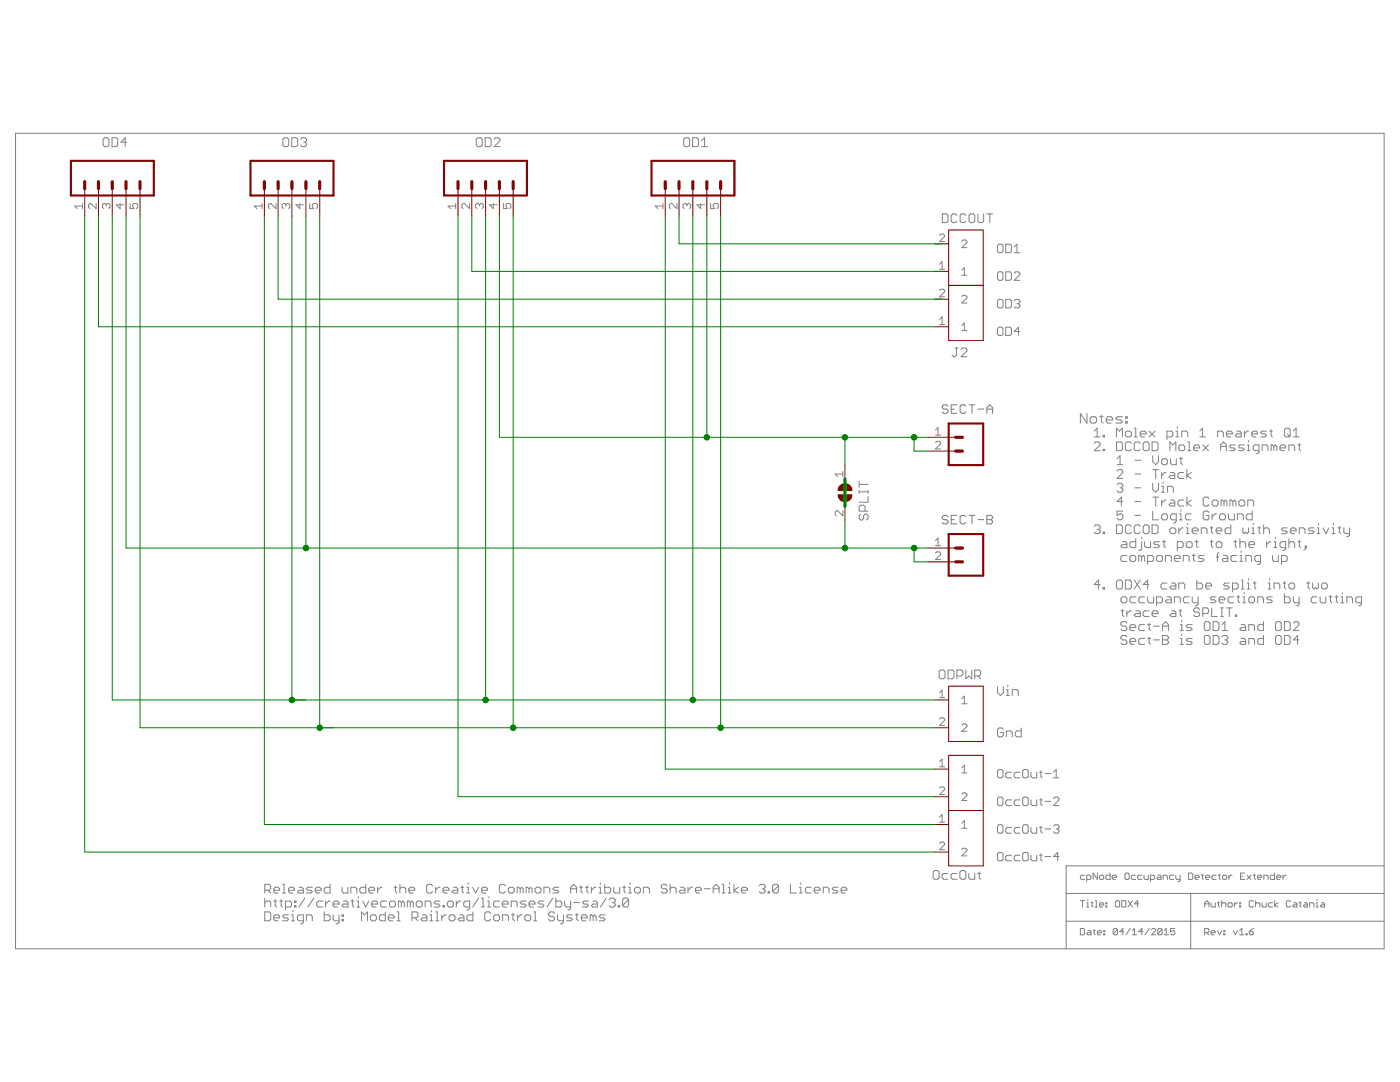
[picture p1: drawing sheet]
<?xml version="1.0" encoding="utf-8"?>
<!DOCTYPE eagle SYSTEM "eagle.dtd">
<!--
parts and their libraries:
SparkFun-Connectors: Licensing: CC v3.0 Share-Alike You are welcome to use this library for commercial purposes.
-->
<eagle version="6.5.0">
<drawing>
<settings>
<setting alwaysvectorfont="yes"/>
<setting verticaltext="up"/>
</settings>
<grid distance="0.1" unitdist="inch" unit="inch" style="lines" multiple="1" display="no" altdistance="0.01" altunitdist="inch" altunit="inch"/>
<schematic xreflabel="%F%N/%S.%C%R" xrefpart="/%S.%C%R">
<libraries>
<library name="Connector">
<symbols>
<symbol name="SCREW-TERMINAL-2P">
<wire x1="-2.54" y1="5.08" x2="3.81" y2="5.08" width="0.1524" layer="94"/>
<wire x1="3.81" y1="5.08" x2="3.81" y2="-5.08" width="0.1524" layer="94"/>
<wire x1="3.81" y1="-5.08" x2="-2.54" y2="-5.08" width="0.1524" layer="94"/>
<wire x1="-2.54" y1="-5.08" x2="-2.54" y2="5.08" width="0.1524" layer="94"/>
<text x="-2.54" y="8.89" size="1.778" layer="95" ratio="10">&gt;NAME</text>
<text x="-2.54" y="6.35" size="1.778" layer="96" ratio="10">&gt;VALUE</text>
<pin name="1" x="6.35" y="2.54" length="short" rot="R180"/>
<pin name="2" x="6.35" y="-2.54" length="short" rot="R180"/>
</symbol>
</symbols>
<devicesets>
<deviceset name="SCREW-TERMINAL-2P" prefix="J" uservalue="yes">
<gates>
<gate name="G$1" symbol="SCREW-TERMINAL-2P" x="0" y="0"/>
</gates>
<devices>
<device name="" package="2P-3.36">
<connects>
<connect gate="G$1" pin="1" pad="1"/>
<connect gate="G$1" pin="2" pad="2"/>
</connects>
<technologies>
<technology name=""/>
</technologies>
</device>
</devices>
</deviceset>
</devicesets>
</library>
<library name="SparkFun">
<symbols>
<symbol name="M05">
<wire x1="3.81" y1="-7.62" x2="-2.54" y2="-7.62" width="0.4064" layer="94"/>
<wire x1="1.27" y1="0" x2="2.54" y2="0" width="0.6096" layer="94"/>
<wire x1="1.27" y1="-2.54" x2="2.54" y2="-2.54" width="0.6096" layer="94"/>
<wire x1="1.27" y1="-5.08" x2="2.54" y2="-5.08" width="0.6096" layer="94"/>
<wire x1="-2.54" y1="7.62" x2="-2.54" y2="-7.62" width="0.4064" layer="94"/>
<wire x1="3.81" y1="-7.62" x2="3.81" y2="7.62" width="0.4064" layer="94"/>
<wire x1="-2.54" y1="7.62" x2="3.81" y2="7.62" width="0.4064" layer="94"/>
<wire x1="1.27" y1="5.08" x2="2.54" y2="5.08" width="0.6096" layer="94"/>
<wire x1="1.27" y1="2.54" x2="2.54" y2="2.54" width="0.6096" layer="94"/>
<text x="-2.54" y="-10.16" size="1.778" layer="96">&gt;VALUE</text>
<text x="-2.54" y="8.382" size="1.778" layer="95">&gt;NAME</text>
<pin name="1" x="7.62" y="-5.08" visible="pad" length="middle" direction="pas" swaplevel="1" rot="R180"/>
<pin name="2" x="7.62" y="-2.54" visible="pad" length="middle" direction="pas" swaplevel="1" rot="R180"/>
<pin name="3" x="7.62" y="0" visible="pad" length="middle" direction="pas" swaplevel="1" rot="R180"/>
<pin name="4" x="7.62" y="2.54" visible="pad" length="middle" direction="pas" swaplevel="1" rot="R180"/>
<pin name="5" x="7.62" y="5.08" visible="pad" length="middle" direction="pas" swaplevel="1" rot="R180"/>
</symbol>
<symbol name="CREATIVE_COMMONS">
<text x="0" y="5.08" size="1.778" layer="95">Released under the Creative Commons Attribution Share-Alike 3.0 License</text>
<text x="0" y="2.54" size="1.778" layer="95">http://creativecommons.org/licenses/by-sa/3.0</text>
<text x="0" y="0" size="1.778" layer="95">Design by:</text>
</symbol>
</symbols>
<devicesets>
<deviceset name="M05" prefix="JP" uservalue="yes">
<gates>
<gate name="G$1" symbol="M05" x="-2.54" y="0"/>
</gates>
<devices>
<device name="PTH" package="1X05">
<connects>
<connect gate="G$1" pin="1" pad="1"/>
<connect gate="G$1" pin="2" pad="2"/>
<connect gate="G$1" pin="3" pad="3"/>
<connect gate="G$1" pin="4" pad="4"/>
<connect gate="G$1" pin="5" pad="5"/>
</connects>
<technologies>
<technology name=""/>
</technologies>
</device>
<device name="1.27MM" package="1X05-1.27MM">
<connects>
<connect gate="G$1" pin="1" pad="1"/>
<connect gate="G$1" pin="2" pad="2"/>
<connect gate="G$1" pin="3" pad="3"/>
<connect gate="G$1" pin="4" pad="4"/>
<connect gate="G$1" pin="5" pad="5"/>
</connects>
<technologies>
<technology name=""/>
</technologies>
</device>
<device name="LOCK" package="1X05_LOCK">
<connects>
<connect gate="G$1" pin="1" pad="1"/>
<connect gate="G$1" pin="2" pad="2"/>
<connect gate="G$1" pin="3" pad="3"/>
<connect gate="G$1" pin="4" pad="4"/>
<connect gate="G$1" pin="5" pad="5"/>
</connects>
<technologies>
<technology name=""/>
</technologies>
</device>
<device name="LOCK_LONGPADS" package="1X05_LOCK_LONGPADS">
<connects>
<connect gate="G$1" pin="1" pad="1"/>
<connect gate="G$1" pin="2" pad="2"/>
<connect gate="G$1" pin="3" pad="3"/>
<connect gate="G$1" pin="4" pad="4"/>
<connect gate="G$1" pin="5" pad="5"/>
</connects>
<technologies>
<technology name=""/>
</technologies>
</device>
<device name="PTH_LONGPADS" package="1X05_LONGPADS">
<connects>
<connect gate="G$1" pin="1" pad="1"/>
<connect gate="G$1" pin="2" pad="2"/>
<connect gate="G$1" pin="3" pad="3"/>
<connect gate="G$1" pin="4" pad="4"/>
<connect gate="G$1" pin="5" pad="5"/>
</connects>
<technologies>
<technology name=""/>
</technologies>
</device>
<device name="SMD" package="1X05-1MM">
<connects>
<connect gate="G$1" pin="1" pad="1"/>
<connect gate="G$1" pin="2" pad="2"/>
<connect gate="G$1" pin="3" pad="3"/>
<connect gate="G$1" pin="4" pad="4"/>
<connect gate="G$1" pin="5" pad="5"/>
</connects>
<technologies>
<technology name=""/>
</technologies>
</device>
<device name="SMD2" package="1X05-1MM-RA">
<connects>
<connect gate="G$1" pin="1" pad="1"/>
<connect gate="G$1" pin="2" pad="2"/>
<connect gate="G$1" pin="3" pad="3"/>
<connect gate="G$1" pin="4" pad="4"/>
<connect gate="G$1" pin="5" pad="5"/>
</connects>
<technologies>
<technology name=""/>
</technologies>
</device>
</devices>
</deviceset>
<deviceset name="CREATIVE_COMMONS">
<gates>
<gate name="G$1" symbol="CREATIVE_COMMONS" x="0" y="0"/>
</gates>
<devices>
<device name="" package="CREATIVE_COMMONS">
<technologies>
<technology name=""/>
</technologies>
</device>
</devices>
</deviceset>
</devicesets>
</library>
<library name="SparkFun-Connectors">
<symbols>
<symbol name="M02">
<wire x1="3.81" y1="-2.54" x2="-2.54" y2="-2.54" width="0.4064" layer="94"/>
<wire x1="1.27" y1="2.54" x2="2.54" y2="2.54" width="0.6096" layer="94"/>
<wire x1="1.27" y1="0" x2="2.54" y2="0" width="0.6096" layer="94"/>
<wire x1="-2.54" y1="5.08" x2="-2.54" y2="-2.54" width="0.4064" layer="94"/>
<wire x1="3.81" y1="-2.54" x2="3.81" y2="5.08" width="0.4064" layer="94"/>
<wire x1="-2.54" y1="5.08" x2="3.81" y2="5.08" width="0.4064" layer="94"/>
<text x="-2.54" y="-5.08" size="1.778" layer="96">&gt;VALUE</text>
<text x="-2.54" y="5.842" size="1.778" layer="95">&gt;NAME</text>
<pin name="1" x="7.62" y="0" visible="pad" length="middle" direction="pas" swaplevel="1" rot="R180"/>
<pin name="2" x="7.62" y="2.54" visible="pad" length="middle" direction="pas" swaplevel="1" rot="R180"/>
</symbol>
</symbols>
<devicesets>
<deviceset name="M02" prefix="JP">
<gates>
<gate name="G$1" symbol="M02" x="-2.54" y="0"/>
</gates>
<devices>
<device name="PTH" package="1X02">
<connects>
<connect gate="G$1" pin="1" pad="1"/>
<connect gate="G$1" pin="2" pad="2"/>
</connects>
<technologies>
<technology name=""/>
</technologies>
</device>
<device name="POLAR" package="MOLEX-1X2">
<connects>
<connect gate="G$1" pin="1" pad="1"/>
<connect gate="G$1" pin="2" pad="2"/>
</connects>
<technologies>
<technology name=""/>
</technologies>
</device>
<device name="3.5MM" package="SCREWTERMINAL-3.5MM-2">
<connects>
<connect gate="G$1" pin="1" pad="1"/>
<connect gate="G$1" pin="2" pad="2"/>
</connects>
<technologies>
<technology name=""/>
</technologies>
</device>
<device name="-JST-2MM-SMT" package="JST-2-SMD">
<connects>
<connect gate="G$1" pin="1" pad="2"/>
<connect gate="G$1" pin="2" pad="1"/>
</connects>
<technologies>
<technology name="">
<attribute name="PROD_ID" value="CONN-08352"/>
</technology>
</technologies>
</device>
<device name="PTH2" package="1X02_BIG">
<connects>
<connect gate="G$1" pin="1" pad="P$1"/>
<connect gate="G$1" pin="2" pad="P$2"/>
</connects>
<technologies>
<technology name=""/>
</technologies>
</device>
<device name="4UCON-15767" package="JST-2-SMD-VERT">
<connects>
<connect gate="G$1" pin="1" pad="GND"/>
<connect gate="G$1" pin="2" pad="VCC"/>
</connects>
<technologies>
<technology name=""/>
</technologies>
</device>
<device name="ROCKER" package="R_SW_TH">
<connects>
<connect gate="G$1" pin="1" pad="P$3"/>
<connect gate="G$1" pin="2" pad="P$4"/>
</connects>
<technologies>
<technology name=""/>
</technologies>
</device>
<device name="5MM" package="SCREWTERMINAL-5MM-2">
<connects>
<connect gate="G$1" pin="1" pad="1"/>
<connect gate="G$1" pin="2" pad="2"/>
</connects>
<technologies>
<technology name=""/>
</technologies>
</device>
<device name="LOCK" package="1X02_LOCK">
<connects>
<connect gate="G$1" pin="1" pad="1"/>
<connect gate="G$1" pin="2" pad="2"/>
</connects>
<technologies>
<technology name=""/>
</technologies>
</device>
<device name="POLAR_LOCK" package="MOLEX-1X2_LOCK">
<connects>
<connect gate="G$1" pin="1" pad="1"/>
<connect gate="G$1" pin="2" pad="2"/>
</connects>
<technologies>
<technology name=""/>
</technologies>
</device>
<device name="LOCK_LONGPADS" package="1X02_LOCK_LONGPADS">
<connects>
<connect gate="G$1" pin="1" pad="1"/>
<connect gate="G$1" pin="2" pad="2"/>
</connects>
<technologies>
<technology name=""/>
</technologies>
</device>
<device name="3.5MM_LOCK" package="SCREWTERMINAL-3.5MM-2_LOCK">
<connects>
<connect gate="G$1" pin="1" pad="1"/>
<connect gate="G$1" pin="2" pad="2"/>
</connects>
<technologies>
<technology name=""/>
</technologies>
</device>
<device name="PTH3" package="1X02_LONGPADS">
<connects>
<connect gate="G$1" pin="1" pad="1"/>
<connect gate="G$1" pin="2" pad="2"/>
</connects>
<technologies>
<technology name=""/>
</technologies>
</device>
<device name="1X02_NO_SILK" package="1X02_NO_SILK">
<connects>
<connect gate="G$1" pin="1" pad="1"/>
<connect gate="G$1" pin="2" pad="2"/>
</connects>
<technologies>
<technology name=""/>
</technologies>
</device>
<device name="JST-PTH-2" package="JST-2-PTH">
<connects>
<connect gate="G$1" pin="1" pad="1"/>
<connect gate="G$1" pin="2" pad="2"/>
</connects>
<technologies>
<technology name="">
<attribute name="SKU" value="PRT-09914" constant="no"/>
</technology>
</technologies>
</device>
<device name="PTH4" package="1X02_XTRA_BIG">
<connects>
<connect gate="G$1" pin="1" pad="1"/>
<connect gate="G$1" pin="2" pad="2"/>
</connects>
<technologies>
<technology name=""/>
</technologies>
</device>
<device name="POGO_PIN_HOLES_ONLY" package="1X02_PP_HOLES_ONLY">
<connects>
<connect gate="G$1" pin="1" pad="1"/>
<connect gate="G$1" pin="2" pad="2"/>
</connects>
<technologies>
<technology name=""/>
</technologies>
</device>
<device name="3.5MM-NO_SILK" package="SCREWTERMINAL-3.5MM-2-NS">
<connects>
<connect gate="G$1" pin="1" pad="1"/>
<connect gate="G$1" pin="2" pad="2"/>
</connects>
<technologies>
<technology name=""/>
</technologies>
</device>
<device name="-JST-2-PTH-NO_SILK" package="JST-2-PTH-NS">
<connects>
<connect gate="G$1" pin="1" pad="1"/>
<connect gate="G$1" pin="2" pad="2"/>
</connects>
<technologies>
<technology name=""/>
</technologies>
</device>
<device name="JST-PTH-2-KIT" package="JST-2-PTH-KIT">
<connects>
<connect gate="G$1" pin="1" pad="1"/>
<connect gate="G$1" pin="2" pad="2"/>
</connects>
<technologies>
<technology name=""/>
</technologies>
</device>
<device name="SPRING-2.54-RA" package="SPRINGTERMINAL-2.54MM-2">
<connects>
<connect gate="G$1" pin="1" pad="1"/>
<connect gate="G$1" pin="2" pad="2"/>
</connects>
<technologies>
<technology name=""/>
</technologies>
</device>
<device name="2.54MM_SCREWTERM" package="1X02_2.54_SCREWTERM">
<connects>
<connect gate="G$1" pin="1" pad="P1"/>
<connect gate="G$1" pin="2" pad="P2"/>
</connects>
<technologies>
<technology name=""/>
</technologies>
</device>
<device name="JST-PTH-VERT" package="JST-2-PTH-VERT">
<connects>
<connect gate="G$1" pin="1" pad="1"/>
<connect gate="G$1" pin="2" pad="2"/>
</connects>
<technologies>
<technology name=""/>
</technologies>
</device>
</devices>
</deviceset>
</devicesets>
</library>
<library name="jumper">
<symbols>
<symbol name="SJ">
<wire x1="0.381" y1="0.635" x2="0.381" y2="-0.635" width="1.27" layer="94" curve="-180" cap="flat"/>
<wire x1="-0.381" y1="-0.635" x2="-0.381" y2="0.635" width="1.27" layer="94" curve="-180" cap="flat"/>
<wire x1="2.54" y1="0" x2="1.651" y2="0" width="0.1524" layer="94"/>
<wire x1="-2.54" y1="0" x2="-1.651" y2="0" width="0.1524" layer="94"/>
<text x="-2.54" y="2.54" size="1.778" layer="95">&gt;NAME</text>
<text x="-2.54" y="-3.81" size="1.778" layer="96">&gt;VALUE</text>
<pin name="2" x="5.08" y="0" visible="pad" length="short" direction="pas" swaplevel="1" rot="R180"/>
<pin name="1" x="-5.08" y="0" visible="pad" length="short" direction="pas" swaplevel="1"/>
</symbol>
</symbols>
<devicesets>
<deviceset name="SJ" prefix="SJ" uservalue="yes">
<gates>
<gate name="1" symbol="SJ" x="0" y="0"/>
</gates>
<devices>
<device name="" package="SJ">
<connects>
<connect gate="1" pin="1" pad="1"/>
<connect gate="1" pin="2" pad="2"/>
</connects>
<technologies>
<technology name=""/>
</technologies>
</device>
<device name="W" package="SJW">
<connects>
<connect gate="1" pin="1" pad="1"/>
<connect gate="1" pin="2" pad="2"/>
</connects>
<technologies>
<technology name=""/>
</technologies>
</device>
</devices>
</deviceset>
</devicesets>
</library>
</libraries>
<attributes>
</attributes>
<variantdefs>
</variantdefs>
<classes>
<class number="0" name="default" width="0" drill="0">
</class>
</classes>
<parts>
<part name="ODPWR" library="Connector" deviceset="SCREW-TERMINAL-2P" device=""/>
<part name="ODXPWR1" library="Connector" deviceset="SCREW-TERMINAL-2P" device=""/>
<part name="ODXPWR2" library="Connector" deviceset="SCREW-TERMINAL-2P" device=""/>
<part name="OD3" library="SparkFun" deviceset="M05" device="PTH_LONGPADS"/>
<part name="OD2" library="SparkFun" deviceset="M05" device="PTH_LONGPADS"/>
<part name="OD1" library="SparkFun" deviceset="M05" device="PTH_LONGPADS"/>
<part name="U$1" library="SparkFun" deviceset="CREATIVE_COMMONS" device=""/>
<part name="OD4" library="SparkFun" deviceset="M05" device="PTH_LONGPADS"/>
<part name="DCCOUT" library="Connector" deviceset="SCREW-TERMINAL-2P" device=""/>
<part name="J2" library="Connector" deviceset="SCREW-TERMINAL-2P" device=""/>
<part name="SECT-A" library="SparkFun-Connectors" deviceset="M02" device="5MM"/>
<part name="SPLIT" library="jumper" deviceset="SJ" device="W"/>
<part name="SECT-B" library="SparkFun-Connectors" deviceset="M02" device="5MM"/>
</parts>
<sheets>
<sheet>
<plain>
<wire x1="0" y1="0" x2="193.04" y2="0" width="0.1524" layer="97"/>
<wire x1="193.04" y1="0" x2="215.9" y2="0" width="0.1524" layer="97"/>
<wire x1="215.9" y1="0" x2="251.46" y2="0" width="0.1524" layer="97"/>
<wire x1="251.46" y1="5.08" x2="251.46" y2="10.16" width="0.1524" layer="97"/>
<wire x1="251.46" y1="10.16" x2="251.46" y2="15.24" width="0.1524" layer="97"/>
<wire x1="251.46" y1="15.24" x2="251.46" y2="149.86" width="0.1524" layer="97"/>
<wire x1="251.46" y1="149.86" x2="0" y2="149.86" width="0.1524" layer="97"/>
<wire x1="0" y1="149.86" x2="0" y2="0" width="0.1524" layer="97"/>
<wire x1="251.46" y1="15.24" x2="193.04" y2="15.24" width="0.1524" layer="97"/>
<wire x1="193.04" y1="10.16" x2="215.9" y2="10.16" width="0.1524" layer="97"/>
<wire x1="215.9" y1="10.16" x2="251.46" y2="10.16" width="0.1524" layer="97"/>
<wire x1="193.04" y1="5.08" x2="215.9" y2="5.08" width="0.1524" layer="97"/>
<wire x1="215.9" y1="5.08" x2="251.46" y2="5.08" width="0.1524" layer="97"/>
<wire x1="251.46" y1="5.08" x2="251.46" y2="0" width="0.1524" layer="97"/>
<wire x1="215.9" y1="10.16" x2="215.9" y2="5.08" width="0.1524" layer="97"/>
<wire x1="193.04" y1="15.24" x2="193.04" y2="10.16" width="0.1524" layer="97"/>
<wire x1="193.04" y1="10.16" x2="193.04" y2="5.08" width="0.1524" layer="97"/>
<wire x1="193.04" y1="5.08" x2="193.04" y2="0" width="0.1524" layer="97"/>
<wire x1="215.9" y1="5.08" x2="215.9" y2="0" width="0.1524" layer="97"/>
<text x="218.44" y="2.54" size="1.27" layer="97" font="vector">Rev: v1.6</text>
<text x="195.58" y="2.54" size="1.27" layer="97" font="vector">Date: 04/14/2015</text>
<text x="195.58" y="7.62" size="1.27" layer="97" font="vector">Title: ODX4</text>
<text x="195.58" y="12.7" size="1.27" layer="97" font="vector">cpNode Occupancy Detector Extender</text>
<text x="218.44" y="7.62" size="1.27" layer="97" font="vector">Author: Chuck Catania</text>
<text x="180.34" y="48.26" size="1.778" layer="95" rot="MR180">Vin</text>
<text x="180.34" y="40.64" size="1.778" layer="95" rot="MR180">Gnd</text>
<text x="180.34" y="33.02" size="1.6764" layer="95" rot="MR180">OccOut-1 </text>
<text x="180.34" y="27.94" size="1.6764" layer="95" rot="MR180">OccOut-2 </text>
<text x="180.34" y="22.86" size="1.6764" layer="95" rot="MR180">OccOut-3 </text>
<text x="200.66" y="78.74" size="1.778" layer="97"> 5 - Logic Ground</text>
<text x="200.66" y="81.28" size="1.778" layer="97"> 4 - Track Common</text>
<text x="200.66" y="83.82" size="1.778" layer="97"> 3 - Vin</text>
<text x="200.66" y="86.36" size="1.778" layer="97"> 2 - Track</text>
<text x="200.66" y="88.9" size="1.778" layer="97"> 1 - Vout</text>
<text x="198.12" y="91.44" size="1.778" layer="97">2. DCCOD Molex Assignment</text>
<text x="195.58" y="96.52" size="1.9304" layer="97">Notes:</text>
<text x="198.12" y="76.2" size="1.778" layer="97">3. DCCOD oriented with sensivity </text>
<text x="198.12" y="73.66" size="1.778" layer="97">   adjust pot to the right,</text>
<text x="198.12" y="71.12" size="1.778" layer="97">   components facing up</text>
<text x="177.8" y="12.7" size="1.778" layer="97" font="vector" ratio="10" rot="MR0">OccOut</text>
<text x="180.34" y="129.54" size="1.6764" layer="95" rot="MR180">OD1</text>
<text x="180.34" y="124.46" size="1.6764" layer="95" rot="MR180">OD2</text>
<text x="180.34" y="119.38" size="1.6764" layer="95" rot="MR180">OD3</text>
<text x="63.5" y="5.08" size="1.778" layer="97">Model Railroad Control Systems</text>
<text x="180.34" y="114.3" size="1.6764" layer="95" rot="MR180">OD4</text>
<text x="180.34" y="17.78" size="1.6764" layer="95" rot="MR180">OccOut-4 </text>
<text x="198.12" y="93.98" size="1.778" layer="97">1. Molex pin 1 nearest Q1</text>
<text x="198.12" y="66.04" size="1.778" layer="97">4. ODX4 can be split into two</text>
<text x="198.12" y="63.5" size="1.778" layer="97">   occupancy sections by cutting </text>
<text x="198.12" y="60.96" size="1.778" layer="97">   trace at SPLIT.</text>
<text x="198.12" y="58.42" size="1.778" layer="97">   Sect-A is OD1 and OD2</text>
<text x="198.12" y="55.88" size="1.778" layer="97">   Sect-B is OD3 and OD4</text>
</plain>
<instances>
<instance part="ODPWR" gate="G$1" x="175.26" y="43.18" smashed="yes" rot="MR0">
<attribute name="NAME" x="177.8" y="49.53" size="1.778" layer="95" font="vector" ratio="10" rot="MR0"/>
<attribute name="VALUE" x="177.8" y="49.53" size="1.778" layer="96" ratio="10" rot="MR0"/>
</instance>
<instance part="ODXPWR1" gate="G$1" x="175.26" y="30.48" smashed="yes" rot="MR0">
<attribute name="VALUE" x="177.8" y="36.83" size="1.778" layer="96" ratio="10" rot="MR0"/>
</instance>
<instance part="ODXPWR2" gate="G$1" x="175.26" y="20.32" smashed="yes" rot="MR0">
<attribute name="VALUE" x="177.8" y="26.67" size="1.778" layer="96" ratio="10" rot="MR0"/>
</instance>
<instance part="OD3" gate="G$1" x="50.8" y="142.24" smashed="yes" rot="R270">
<attribute name="NAME" x="49.022" y="147.32" size="1.778" layer="95"/>
<attribute name="VALUE" x="40.64" y="144.78" size="1.778" layer="96" rot="R270"/>
</instance>
<instance part="OD2" gate="G$1" x="86.36" y="142.24" smashed="yes" rot="R270">
<attribute name="NAME" x="84.582" y="147.32" size="1.778" layer="95"/>
<attribute name="VALUE" x="76.2" y="144.78" size="1.778" layer="96" rot="R270"/>
</instance>
<instance part="OD1" gate="G$1" x="124.46" y="142.24" smashed="yes" rot="R270">
<attribute name="NAME" x="122.682" y="147.32" size="1.778" layer="95"/>
<attribute name="VALUE" x="114.3" y="144.78" size="1.778" layer="96" rot="R270"/>
</instance>
<instance part="U$1" gate="G$1" x="45.72" y="5.08"/>
<instance part="OD4" gate="G$1" x="17.78" y="142.24" smashed="yes" rot="R270">
<attribute name="NAME" x="16.002" y="147.32" size="1.778" layer="95"/>
<attribute name="VALUE" x="7.62" y="144.78" size="1.778" layer="96" rot="R270"/>
</instance>
<instance part="DCCOUT" gate="G$1" x="175.26" y="127" smashed="yes" rot="R180">
<attribute name="NAME" x="170.18" y="133.35" size="1.778" layer="95" font="vector" ratio="10"/>
<attribute name="VALUE" x="177.8" y="120.65" size="1.778" layer="96" ratio="10" rot="R180"/>
</instance>
<instance part="J2" gate="G$1" x="175.26" y="116.84" smashed="yes" rot="R180">
<attribute name="NAME" x="175.26" y="110.49" size="1.778" layer="95" ratio="10" rot="R180"/>
<attribute name="VALUE" x="177.8" y="110.49" size="1.778" layer="96" ratio="10" rot="R180"/>
</instance>
<instance part="SECT-A" gate="G$1" x="175.26" y="93.98" smashed="yes" rot="R180">
<attribute name="NAME" x="170.18" y="98.298" size="1.778" layer="95" font="vector" ratio="11"/>
</instance>
<instance part="SPLIT" gate="1" x="152.4" y="83.82" smashed="yes" rot="R270">
<attribute name="NAME" x="154.94" y="86.36" size="1.778" layer="95" rot="R270"/>
<attribute name="VALUE" x="148.59" y="86.36" size="1.778" layer="96" rot="R270"/>
</instance>
<instance part="SECT-B" gate="G$1" x="175.26" y="73.66" smashed="yes" rot="R180">
<attribute name="NAME" x="170.18" y="77.978" size="1.778" layer="95" font="vector" ratio="11"/>
</instance>
</instances>
<busses>
</busses>
<nets>
<net name="N$9" class="0">
<segment>
<wire x1="81.28" y1="134.62" x2="81.28" y2="27.94" width="0.1524" layer="91"/>
<wire x1="168.91" y1="27.94" x2="81.28" y2="27.94" width="0.1524" layer="91"/>
<pinref part="OD2" gate="G$1" pin="1"/>
<pinref part="ODXPWR1" gate="G$1" pin="2"/>
</segment>
</net>
<net name="N$10" class="0">
<segment>
<wire x1="168.91" y1="17.78" x2="12.7" y2="17.78" width="0.1524" layer="91"/>
<pinref part="ODXPWR2" gate="G$1" pin="2"/>
</segment>
</net>
<net name="N$3" class="0">
<segment>
<wire x1="121.92" y1="134.62" x2="121.92" y2="129.54" width="0.1524" layer="91"/>
<wire x1="170.18" y1="129.54" x2="168.91" y2="129.54" width="0.1524" layer="91"/>
<wire x1="168.91" y1="129.54" x2="121.92" y2="129.54" width="0.1524" layer="91"/>
<pinref part="OD1" gate="G$1" pin="2"/>
<pinref part="DCCOUT" gate="G$1" pin="2"/>
</segment>
</net>
<net name="N$4" class="0">
<segment>
<wire x1="170.18" y1="124.46" x2="168.91" y2="124.46" width="0.1524" layer="91"/>
<wire x1="168.91" y1="124.46" x2="83.82" y2="124.46" width="0.1524" layer="91"/>
<wire x1="83.82" y1="124.46" x2="83.82" y2="134.62" width="0.1524" layer="91"/>
<pinref part="OD2" gate="G$1" pin="2"/>
<pinref part="DCCOUT" gate="G$1" pin="1"/>
</segment>
</net>
<net name="N$6" class="0">
<segment>
<wire x1="22.86" y1="134.62" x2="22.86" y2="40.64" width="0.1524" layer="91"/>
<wire x1="58.42" y1="40.64" x2="55.88" y2="40.64" width="0.1524" layer="91"/>
<wire x1="55.88" y1="40.64" x2="22.86" y2="40.64" width="0.1524" layer="91"/>
<wire x1="55.88" y1="134.62" x2="55.88" y2="40.64" width="0.1524" layer="91"/>
<wire x1="91.44" y1="40.64" x2="55.88" y2="40.64" width="0.1524" layer="91"/>
<wire x1="91.44" y1="134.62" x2="91.44" y2="40.64" width="0.1524" layer="91"/>
<wire x1="129.54" y1="40.64" x2="91.44" y2="40.64" width="0.1524" layer="91"/>
<wire x1="129.54" y1="40.64" x2="168.91" y2="40.64" width="0.1524" layer="91"/>
<wire x1="129.54" y1="134.62" x2="129.54" y2="40.64" width="0.1524" layer="91"/>
<junction x="55.88" y="40.64"/>
<junction x="91.44" y="40.64"/>
<junction x="129.54" y="40.64"/>
<pinref part="OD4" gate="G$1" pin="5"/>
<pinref part="OD3" gate="G$1" pin="5"/>
<pinref part="OD2" gate="G$1" pin="5"/>
<pinref part="OD1" gate="G$1" pin="5"/>
<pinref part="ODPWR" gate="G$1" pin="2"/>
</segment>
</net>
<net name="N$11" class="0">
<segment>
<wire x1="53.34" y1="134.62" x2="53.34" y2="73.66" width="0.1524" layer="91"/>
<pinref part="OD3" gate="G$1" pin="4"/>
<pinref part="OD4" gate="G$1" pin="4"/>
<wire x1="20.32" y1="134.62" x2="20.32" y2="73.66" width="0.1524" layer="91"/>
<pinref part="SECT-B" gate="G$1" pin="1"/>
<wire x1="167.64" y1="73.66" x2="165.1" y2="73.66" width="0.1524" layer="91"/>
<junction x="53.34" y="73.66"/>
<wire x1="165.1" y1="73.66" x2="152.4" y2="73.66" width="0.1524" layer="91"/>
<wire x1="152.4" y1="73.66" x2="53.34" y2="73.66" width="0.1524" layer="91"/>
<wire x1="53.34" y1="73.66" x2="20.32" y2="73.66" width="0.1524" layer="91"/>
<pinref part="SECT-B" gate="G$1" pin="2"/>
<wire x1="167.64" y1="71.12" x2="165.1" y2="71.12" width="0.1524" layer="91"/>
<wire x1="165.1" y1="71.12" x2="165.1" y2="73.66" width="0.1524" layer="91"/>
<junction x="165.1" y="73.66"/>
<pinref part="SPLIT" gate="1" pin="2"/>
<wire x1="152.4" y1="78.74" x2="152.4" y2="73.66" width="0.1524" layer="91"/>
<junction x="152.4" y="73.66"/>
</segment>
</net>
<net name="N$13" class="0">
<segment>
<wire x1="12.7" y1="134.62" x2="12.7" y2="17.78" width="0.1524" layer="91"/>
<pinref part="OD4" gate="G$1" pin="1"/>
</segment>
</net>
<net name="N$14" class="0">
<segment>
<wire x1="48.26" y1="119.38" x2="48.26" y2="134.62" width="0.1524" layer="91"/>
<wire x1="170.18" y1="119.38" x2="168.91" y2="119.38" width="0.1524" layer="91"/>
<wire x1="168.91" y1="119.38" x2="48.26" y2="119.38" width="0.1524" layer="91"/>
<pinref part="OD3" gate="G$1" pin="2"/>
<pinref part="J2" gate="G$1" pin="2"/>
</segment>
</net>
<net name="N$1" class="0">
<segment>
<wire x1="168.91" y1="114.3" x2="15.24" y2="114.3" width="0.1524" layer="91"/>
<wire x1="15.24" y1="114.3" x2="15.24" y2="134.62" width="0.1524" layer="91"/>
<pinref part="OD4" gate="G$1" pin="2"/>
<pinref part="J2" gate="G$1" pin="1"/>
</segment>
</net>
<net name="N$2" class="0">
<segment>
<wire x1="168.91" y1="33.02" x2="119.38" y2="33.02" width="0.1524" layer="91"/>
<wire x1="119.38" y1="134.62" x2="119.38" y2="33.02" width="0.1524" layer="91"/>
<pinref part="ODXPWR1" gate="G$1" pin="1"/>
<pinref part="OD1" gate="G$1" pin="1"/>
</segment>
</net>
<net name="N$5" class="0">
<segment>
<wire x1="45.72" y1="134.62" x2="45.72" y2="22.86" width="0.1524" layer="91"/>
<wire x1="45.72" y1="22.86" x2="168.91" y2="22.86" width="0.1524" layer="91"/>
<pinref part="ODXPWR2" gate="G$1" pin="1"/>
<pinref part="OD3" gate="G$1" pin="1"/>
</segment>
</net>
<net name="N$15" class="0">
<segment>
<wire x1="17.78" y1="45.72" x2="50.8" y2="45.72" width="0.1524" layer="91"/>
<wire x1="50.8" y1="45.72" x2="53.34" y2="45.72" width="0.1524" layer="91"/>
<wire x1="17.78" y1="134.62" x2="17.78" y2="45.72" width="0.1524" layer="91"/>
<wire x1="50.8" y1="45.72" x2="86.36" y2="45.72" width="0.1524" layer="91"/>
<wire x1="86.36" y1="45.72" x2="124.46" y2="45.72" width="0.1524" layer="91"/>
<wire x1="124.46" y1="134.62" x2="124.46" y2="45.72" width="0.1524" layer="91"/>
<wire x1="86.36" y1="134.62" x2="86.36" y2="45.72" width="0.1524" layer="91"/>
<wire x1="50.8" y1="134.62" x2="50.8" y2="45.72" width="0.1524" layer="91"/>
<wire x1="124.46" y1="45.72" x2="168.91" y2="45.72" width="0.1524" layer="91"/>
<junction x="86.36" y="45.72"/>
<junction x="124.46" y="45.72"/>
<junction x="50.8" y="45.72"/>
<pinref part="OD4" gate="G$1" pin="3"/>
<pinref part="ODPWR" gate="G$1" pin="1"/>
<pinref part="OD1" gate="G$1" pin="3"/>
<pinref part="OD2" gate="G$1" pin="3"/>
<pinref part="OD3" gate="G$1" pin="3"/>
</segment>
</net>
<net name="N$12" class="0">
<segment>
<pinref part="OD2" gate="G$1" pin="4"/>
<wire x1="88.9" y1="134.62" x2="88.9" y2="93.98" width="0.1524" layer="91"/>
<pinref part="OD1" gate="G$1" pin="4"/>
<wire x1="127" y1="134.62" x2="127" y2="93.98" width="0.1524" layer="91"/>
<wire x1="88.9" y1="93.98" x2="127" y2="93.98" width="0.1524" layer="91"/>
<pinref part="SECT-A" gate="G$1" pin="1"/>
<wire x1="127" y1="93.98" x2="152.4" y2="93.98" width="0.1524" layer="91"/>
<pinref part="SECT-A" gate="G$1" pin="2"/>
<wire x1="152.4" y1="93.98" x2="165.1" y2="93.98" width="0.1524" layer="91"/>
<wire x1="165.1" y1="93.98" x2="167.64" y2="93.98" width="0.1524" layer="91"/>
<wire x1="167.64" y1="91.44" x2="165.1" y2="91.44" width="0.1524" layer="91"/>
<wire x1="165.1" y1="91.44" x2="165.1" y2="93.98" width="0.1524" layer="91"/>
<junction x="127" y="93.98"/>
<junction x="165.1" y="93.98"/>
<pinref part="SPLIT" gate="1" pin="1"/>
<wire x1="152.4" y1="93.98" x2="152.4" y2="88.9" width="0.1524" layer="91"/>
<junction x="152.4" y="93.98"/>
</segment>
</net>
<net name="N$8" class="0">
<segment>
<wire x1="152.4" y1="86.36" x2="152.4" y2="81.28" width="0.6096" layer="91"/>
</segment>
</net>
</nets>
</sheet>
</sheets>
</schematic>
</drawing>
</eagle>
